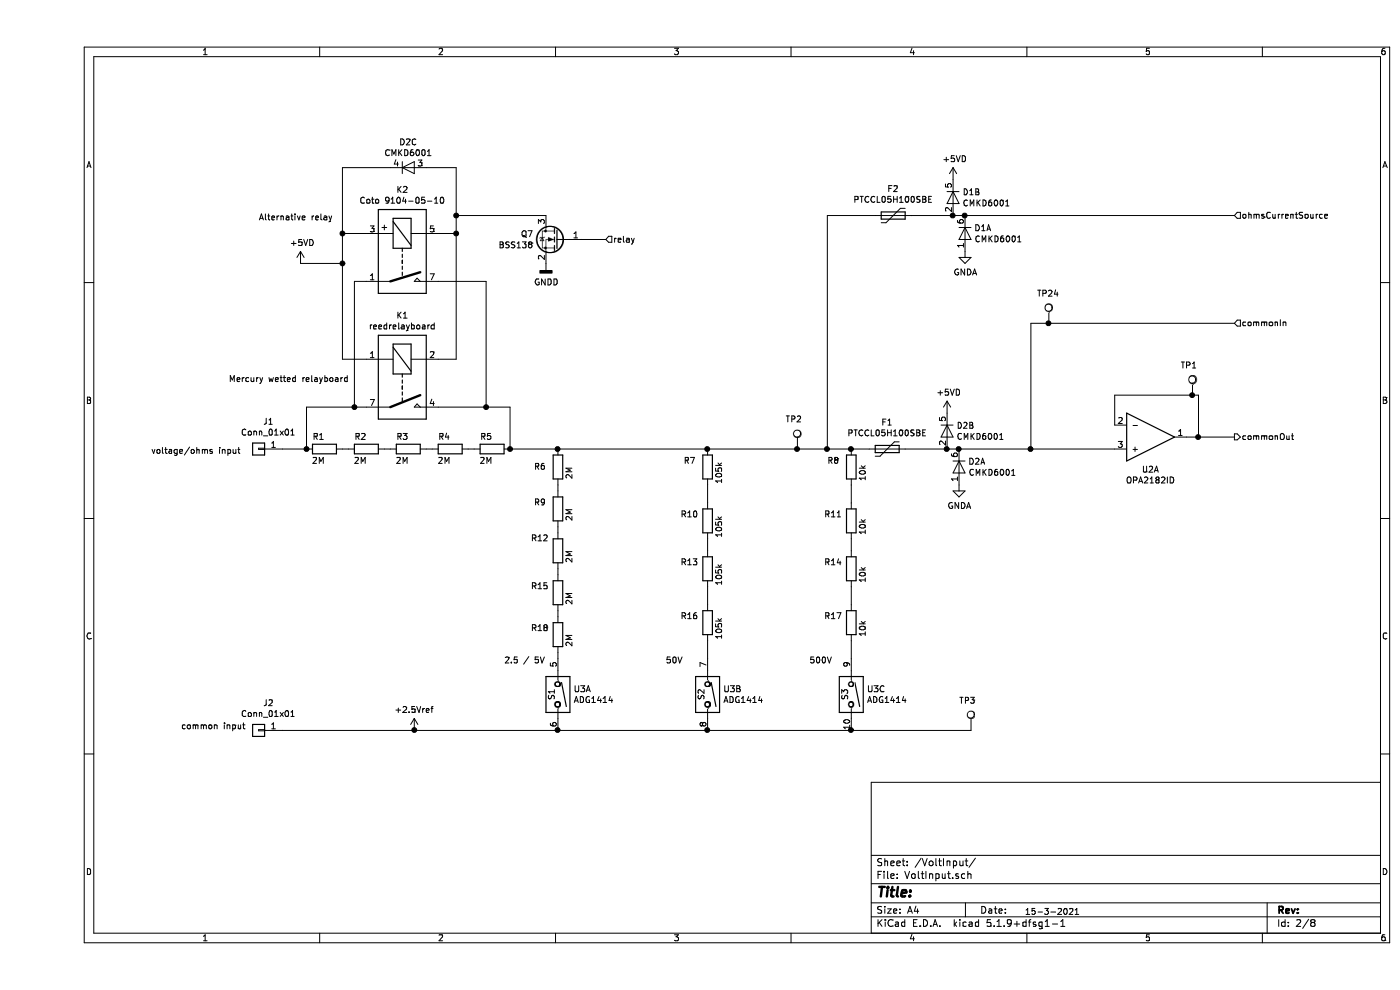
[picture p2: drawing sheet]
EESchema Schematic File Version 4
EELAYER 30 0
EELAYER END
$Descr A4 11693 8268
encoding utf-8
Sheet 2 8
Title ""
Date ""
Rev ""
Comp ""
Comment1 ""
Comment2 ""
Comment3 ""
Comment4 ""
$EndDescr
$Comp
L Device:R R1
U 1 1
P 2400 3750
F 0 "R1" V 2500 3800 50  0000 C CNN
F 1 "2M" V 2300 3800 50  0000 C CNN
F 2 "Resistor_SMD:R_1206_3216Metric_Pad1.42x1.75mm_HandSolder" V 2330 3750 50  0001 C CNN
F 3 "~" H 2400 3750 50  0001 C CNN
	1    2400 3750
	0    -1   -1   0   
$EndComp
$Comp
L Device:R R2
U 1 1
P 2750 3750
F 0 "R2" V 2850 3800 50  0000 C CNN
F 1 "2M" V 2650 3800 50  0000 C CNN
F 2 "Resistor_SMD:R_1206_3216Metric_Pad1.42x1.75mm_HandSolder" V 2680 3750 50  0001 C CNN
F 3 "~" H 2750 3750 50  0001 C CNN
	1    2750 3750
	0    -1   -1   0   
$EndComp
$Comp
L Device:R R3
U 1 1
P 3100 3750
F 0 "R3" V 3200 3800 50  0000 C CNN
F 1 "2M" V 3000 3800 50  0000 C CNN
F 2 "Resistor_SMD:R_1206_3216Metric_Pad1.42x1.75mm_HandSolder" V 3030 3750 50  0001 C CNN
F 3 "~" H 3100 3750 50  0001 C CNN
	1    3100 3750
	0    -1   -1   0   
$EndComp
$Comp
L Device:R R4
U 1 1
P 3450 3750
F 0 "R4" V 3550 3800 50  0000 C CNN
F 1 "2M" V 3350 3800 50  0000 C CNN
F 2 "Resistor_SMD:R_1206_3216Metric_Pad1.42x1.75mm_HandSolder" V 3380 3750 50  0001 C CNN
F 3 "~" H 3450 3750 50  0001 C CNN
	1    3450 3750
	0    -1   -1   0   
$EndComp
$Comp
L Device:R R5
U 1 1
P 3800 3750
F 0 "R5" V 3900 3800 50  0000 C CNN
F 1 "2M" V 3700 3800 50  0000 C CNN
F 2 "Resistor_SMD:R_1206_3216Metric_Pad1.42x1.75mm_HandSolder" V 3730 3750 50  0001 C CNN
F 3 "~" H 3800 3750 50  0001 C CNN
	1    3800 3750
	0    -1   -1   0   
$EndComp
$Comp
L klp:reedrelayboard K1
U 1 1
P 3050 3200
F 0 "K1" V 2483 3200 50  0000 C CNN
F 1 "reedrelayboard" V 2574 3200 50  0000 C CNN
F 2 "klp:reedRelayBoard" H 3500 3150 50  0001 L CNN
F 3 "https://nl.mouser.com/ProductDetail/Coto-Technology/7201-05-1100?qs=%2Fha2pyFaduirqjuyciibZtB%252BdzrcvpMQxX9%2FLoxb8aqmXjgmdhwD%252Bw%3D%3D" H 3050 3200 50  0001 C CNN
	1    3050 3200
	0    1    1    0   
$EndComp
Wire Wire Line
	2750 3400 2650 3400
Wire Wire Line
	2600 3750 2550 3750
Wire Wire Line
	2900 3750 2950 3750
Wire Wire Line
	3250 3750 3300 3750
Wire Wire Line
	3600 3750 3650 3750
Wire Wire Line
	3350 3400 3750 3400
Wire Wire Line
	3950 3400 3950 3750
Wire Wire Line
	2250 3750 2250 3400
Connection ~ 2250 3750
Connection ~ 3950 3750
$Comp
L Device:R R18
U 1 1
P 4350 5300
F 0 "R18" H 4500 5250 50  0000 C CNN
F 1 "2M" V 4250 5350 50  0000 C CNN
F 2 "Resistor_SMD:R_1206_3216Metric_Pad1.42x1.75mm_HandSolder" V 4280 5300 50  0001 C CNN
F 3 "~" H 4350 5300 50  0001 C CNN
	1    4350 5300
	-1   0    0    1   
$EndComp
$Comp
L Device:R R15
U 1 1
P 4350 4950
F 0 "R15" H 4500 4900 50  0000 C CNN
F 1 "2M" V 4250 5000 50  0000 C CNN
F 2 "Resistor_SMD:R_1206_3216Metric_Pad1.42x1.75mm_HandSolder" V 4280 4950 50  0001 C CNN
F 3 "~" H 4350 4950 50  0001 C CNN
	1    4350 4950
	-1   0    0    1   
$EndComp
$Comp
L Device:R R12
U 1 1
P 4350 4600
F 0 "R12" H 4500 4500 50  0000 C CNN
F 1 "2M" V 4250 4650 50  0000 C CNN
F 2 "Resistor_SMD:R_1206_3216Metric_Pad1.42x1.75mm_HandSolder" V 4280 4600 50  0001 C CNN
F 3 "~" H 4350 4600 50  0001 C CNN
	1    4350 4600
	-1   0    0    1   
$EndComp
$Comp
L Device:R R9
U 1 1
P 4350 4250
F 0 "R9" H 4500 4200 50  0000 C CNN
F 1 "2M" V 4250 4300 50  0000 C CNN
F 2 "Resistor_SMD:R_1206_3216Metric_Pad1.42x1.75mm_HandSolder" V 4280 4250 50  0001 C CNN
F 3 "~" H 4350 4250 50  0001 C CNN
	1    4350 4250
	-1   0    0    1   
$EndComp
$Comp
L Device:R R6
U 1 1
P 4350 3900
F 0 "R6" H 4500 3900 50  0000 C CNN
F 1 "2M" V 4250 3950 50  0000 C CNN
F 2 "Resistor_SMD:R_1206_3216Metric_Pad1.42x1.75mm_HandSolder" V 4280 3900 50  0001 C CNN
F 3 "~" H 4350 3900 50  0001 C CNN
	1    4350 3900
	-1   0    0    1   
$EndComp
Wire Wire Line
	4350 5100 4350 5150
Wire Wire Line
	4350 4800 4350 4750
Wire Wire Line
	4350 4450 4350 4400
Wire Wire Line
	4350 4100 4350 4050
$Comp
L Device:R R7
U 1 1
P 5600 3900
F 0 "R7" H 5750 3850 50  0000 C CNN
F 1 "105k" V 5500 3950 50  0000 C CNN
F 2 "Resistor_SMD:R_1206_3216Metric_Pad1.42x1.75mm_HandSolder" V 5530 3900 50  0001 C CNN
F 3 "~" H 5600 3900 50  0001 C CNN
	1    5600 3900
	-1   0    0    1   
$EndComp
$Comp
L Device:R R10
U 1 1
P 5600 4350
F 0 "R10" H 5750 4300 50  0000 C CNN
F 1 "105k" V 5500 4400 50  0000 C CNN
F 2 "Resistor_SMD:R_1206_3216Metric_Pad1.42x1.75mm_HandSolder" V 5530 4350 50  0001 C CNN
F 3 "~" H 5600 4350 50  0001 C CNN
	1    5600 4350
	-1   0    0    1   
$EndComp
$Comp
L Device:R R13
U 1 1
P 5600 4750
F 0 "R13" H 5750 4700 50  0000 C CNN
F 1 "105k" V 5500 4800 50  0000 C CNN
F 2 "Resistor_SMD:R_1206_3216Metric_Pad1.42x1.75mm_HandSolder" V 5530 4750 50  0001 C CNN
F 3 "~" H 5600 4750 50  0001 C CNN
	1    5600 4750
	-1   0    0    1   
$EndComp
$Comp
L Device:R R16
U 1 1
P 5600 5200
F 0 "R16" H 5750 5150 50  0000 C CNN
F 1 "105k" V 5500 5250 50  0000 C CNN
F 2 "Resistor_SMD:R_1206_3216Metric_Pad1.42x1.75mm_HandSolder" V 5530 5200 50  0001 C CNN
F 3 "~" H 5600 5200 50  0001 C CNN
	1    5600 5200
	-1   0    0    1   
$EndComp
Text Notes 5250 5550 0    50   ~ 0
50V
Text Notes 6450 5550 0    50   ~ 0
500V
Text Notes 3900 5550 0    50   ~ 0
2.5 / 5V
$Comp
L Connector:TestPoint TP3
U 1 1
P 7800 6100
F 0 "TP3" H 7700 6350 50  0000 L CNN
F 1 "TestPoint" H 7858 6127 50  0001 L CNN
F 2 "TestPoint:TestPoint_THTPad_2.0x2.0mm_Drill1.0mm" H 8000 6100 50  0001 C CNN
F 3 "~" H 8000 6100 50  0001 C CNN
	1    7800 6100
	1    0    0    -1  
$EndComp
Wire Wire Line
	9000 3550 9000 3300
$Comp
L Device:Polyfuse F1
U 1 1
P 7100 3750
F 0 "F1" V 6875 3750 50  0000 C CNN
F 1 "PTCCL05H100SBE" V 6966 3750 50  0000 C CNN
F 2 "klp:PTCCL05H100SBE" H 7150 3550 50  0001 L CNN
F 3 "~" H 7100 3750 50  0001 C CNN
	1    7100 3750
	0    1    1    0   
$EndComp
Wire Wire Line
	9650 3300 9700 3300
Connection ~ 9650 3300
$Comp
L Connector:TestPoint TP1
U 1 1
P 9650 3300
F 0 "TP1" H 9550 3550 50  0000 L CNN
F 1 "TestPoint" H 9708 3327 50  0001 L CNN
F 2 "TestPoint:TestPoint_THTPad_2.0x2.0mm_Drill1.0mm" H 9850 3300 50  0001 C CNN
F 3 "~" H 9850 3300 50  0001 C CNN
	1    9650 3300
	1    0    0    -1  
$EndComp
Wire Wire Line
	9000 3300 9650 3300
$Comp
L Connector:TestPoint TP2
U 1 1
P 6350 3750
F 0 "TP2" H 6250 4000 50  0000 L CNN
F 1 "TestPoint" H 6408 3777 50  0001 L CNN
F 2 "TestPoint:TestPoint_THTPad_2.0x2.0mm_Drill1.0mm" H 6550 3750 50  0001 C CNN
F 3 "~" H 6550 3750 50  0001 C CNN
	1    6350 3750
	1    0    0    -1  
$EndComp
Wire Wire Line
	10000 2700 8450 2700
Wire Wire Line
	8300 2700 8300 3750
Text HLabel 10000 2700 2    50   Input ~ 0
commonIn
$Comp
L klp:ADG1414 U3
U 2 1
P 5600 5800
F 0 "U3" V 5554 5930 50  0000 L CNN
F 1 "ADG1414" V 5645 5930 50  0000 L CNN
F 2 "Package_SO:TSSOP-24_4.4x7.8mm_P0.65mm" H 5800 6200 50  0001 C CNN
F 3 "" H 6050 6150 50  0001 C CNN
	2    5600 5800
	0    1    1    0   
$EndComp
Connection ~ 5600 6100
$Comp
L klp:ADG1414 U3
U 3 1
P 6800 5800
F 0 "U3" V 6754 5930 50  0000 L CNN
F 1 "ADG1414" V 6845 5930 50  0000 L CNN
F 2 "Package_SO:TSSOP-24_4.4x7.8mm_P0.65mm" H 7000 6200 50  0001 C CNN
F 3 "" H 7250 6150 50  0001 C CNN
	3    6800 5800
	0    1    1    0   
$EndComp
$Comp
L klp:ADG1414 U3
U 1 1
P 4350 5800
F 0 "U3" V 4304 5930 50  0000 L CNN
F 1 "ADG1414" V 4395 5930 50  0000 L CNN
F 2 "Package_SO:TSSOP-24_4.4x7.8mm_P0.65mm" H 4550 6200 50  0001 C CNN
F 3 "" H 4800 6150 50  0001 C CNN
	1    4350 5800
	0    1    1    0   
$EndComp
Wire Wire Line
	4350 5450 4350 5500
Wire Wire Line
	5600 5350 5600 5500
Connection ~ 4350 3750
$Comp
L power:+5VD #PWR?
U 1 1
P 7600 3450
AR Path="/5F35D3DB/5F3F122A" Ref="#PWR?"  Part="1" 
AR Path="/5F3FCB1A/5F3F122A" Ref="#PWR03"  Part="1" 
F 0 "#PWR03" H 7600 3300 50  0001 C CNN
F 1 "+5VD" H 7615 3623 50  0000 C CNN
F 2 "" H 7600 3450 50  0001 C CNN
F 3 "" H 7600 3450 50  0001 C CNN
	1    7600 3450
	1    0    0    -1  
$EndComp
Connection ~ 6350 3750
$Comp
L power:+5VD #PWR?
U 1 1
P 2200 2200
AR Path="/5F35D3DB/5F4F58AD" Ref="#PWR?"  Part="1" 
AR Path="/5F3FCB1A/5F4F58AD" Ref="#PWR01"  Part="1" 
AR Path="/5F40CAA2/5F4F58AD" Ref="#PWR?"  Part="1" 
AR Path="/5F6FB39F/5F4F58AD" Ref="#PWR?"  Part="1" 
F 0 "#PWR01" H 2200 2050 50  0001 C CNN
F 1 "+5VD" H 2215 2373 50  0000 C CNN
F 2 "" H 2200 2200 50  0001 C CNN
F 3 "" H 2200 2200 50  0001 C CNN
	1    2200 2200
	1    0    0    -1  
$EndComp
Wire Wire Line
	4350 6100 5600 6100
$Comp
L klp:+2.5Vref #PWR06
U 1 1
P 3150 6000
F 0 "#PWR06" H 3150 6000 50  0001 C CNN
F 1 "+2.5Vref" H 3150 6073 50  0000 C CNN
F 2 "" H 3150 6000 50  0001 C CNN
F 3 "" H 3150 6000 50  0001 C CNN
	1    3150 6000
	1    0    0    -1  
$EndComp
Connection ~ 4350 6100
$Comp
L Connector_Generic:Conn_01x01 J?
U 1 1
P 1850 3750
AR Path="/5F41E95D/5F583140" Ref="J?"  Part="1" 
AR Path="/5F3FCB1A/5F583140" Ref="J1"  Part="1" 
F 0 "J1" H 1768 3525 50  0000 C CNN
F 1 "Conn_01x01" H 1768 3616 50  0000 C CNN
F 2 "klp:bananajack-5p" H 1850 3750 50  0001 C CNN
F 3 "~" H 1850 3750 50  0001 C CNN
	1    1850 3750
	-1   0    0    1   
$EndComp
Text Notes 950  3800 0    50   ~ 0
voltage/ohms input
$Comp
L Connector_Generic:Conn_01x01 J?
U 1 1
P 1850 6100
AR Path="/5F41E95D/5F58F6B8" Ref="J?"  Part="1" 
AR Path="/5F3FCB1A/5F58F6B8" Ref="J2"  Part="1" 
F 0 "J2" H 1768 5875 50  0000 C CNN
F 1 "Conn_01x01" H 1768 5966 50  0000 C CNN
F 2 "klp:bananajack-5p" H 1850 6100 50  0001 C CNN
F 3 "~" H 1850 6100 50  0001 C CNN
	1    1850 6100
	-1   0    0    1   
$EndComp
Text Notes 1200 6100 0    50   ~ 0
common input
$Comp
L Device:R R8
U 1 1
P 6800 3900
F 0 "R8" H 6950 3850 50  0000 C CNN
F 1 "10k" V 6700 3950 50  0000 C CNN
F 2 "Resistor_SMD:R_1206_3216Metric_Pad1.42x1.75mm_HandSolder" V 6730 3900 50  0001 C CNN
F 3 "~" H 6800 3900 50  0001 C CNN
	1    6800 3900
	-1   0    0    1   
$EndComp
$Comp
L Device:R R11
U 1 1
P 6800 4350
F 0 "R11" H 6950 4300 50  0000 C CNN
F 1 "10k" V 6700 4400 50  0000 C CNN
F 2 "Resistor_SMD:R_1206_3216Metric_Pad1.42x1.75mm_HandSolder" V 6730 4350 50  0001 C CNN
F 3 "~" H 6800 4350 50  0001 C CNN
	1    6800 4350
	-1   0    0    1   
$EndComp
Connection ~ 5600 3750
Wire Wire Line
	5600 4050 5600 4200
Wire Wire Line
	5600 4500 5600 4600
Wire Wire Line
	5600 4900 5600 5050
$Comp
L Device:R R14
U 1 1
P 6800 4750
F 0 "R14" H 6950 4700 50  0000 C CNN
F 1 "10k" V 6700 4800 50  0000 C CNN
F 2 "Resistor_SMD:R_1206_3216Metric_Pad1.42x1.75mm_HandSolder" V 6730 4750 50  0001 C CNN
F 3 "~" H 6800 4750 50  0001 C CNN
	1    6800 4750
	-1   0    0    1   
$EndComp
$Comp
L Device:R R17
U 1 1
P 6800 5200
F 0 "R17" H 6950 5150 50  0000 C CNN
F 1 "10k" V 6700 5250 50  0000 C CNN
F 2 "Resistor_SMD:R_1206_3216Metric_Pad1.42x1.75mm_HandSolder" V 6730 5200 50  0001 C CNN
F 3 "~" H 6800 5200 50  0001 C CNN
	1    6800 5200
	-1   0    0    1   
$EndComp
Connection ~ 6800 3750
Wire Wire Line
	6800 4050 6800 4200
Wire Wire Line
	6800 4500 6800 4600
Wire Wire Line
	6800 4900 6800 5050
Wire Wire Line
	6800 5350 6800 5500
Wire Wire Line
	5600 6100 6800 6100
Connection ~ 6800 6100
Wire Wire Line
	6800 6100 7800 6100
Wire Wire Line
	2050 6100 3150 6100
Connection ~ 3150 6100
Wire Wire Line
	3150 6100 4350 6100
Text Notes 1600 3200 0    50   ~ 0
Mercury wetted relayboard
$Comp
L klp:Coto_9104-05-10_SIL_reedrelay K2
U 1 1
P 3050 2150
F 0 "K2" V 2483 2150 50  0000 C CNN
F 1 "Coto 9104-05-10" V 2574 2150 50  0000 C CNN
F 2 "klp:Relay_SPST_Coto_9104_SIL" H 3400 2100 50  0001 L CNN
F 3 "" H 3050 2150 50  0001 C CNN
	1    3050 2150
	0    1    1    0   
$EndComp
Wire Wire Line
	2550 3000 2750 3000
Wire Wire Line
	3350 2350 3750 2350
Wire Wire Line
	3750 2350 3750 3400
Connection ~ 3750 3400
Wire Wire Line
	3750 3400 3950 3400
Wire Wire Line
	2750 2350 2650 2350
Wire Wire Line
	2650 2350 2650 3400
Connection ~ 2650 3400
Wire Wire Line
	2650 3400 2250 3400
Wire Wire Line
	2750 1950 2550 1950
Wire Wire Line
	3350 1950 3500 1950
Text Notes 1850 1850 0    50   ~ 0
Alternative relay
Wire Wire Line
	2550 1400 2550 1950
Connection ~ 2550 1950
Wire Wire Line
	2550 1950 2550 2200
Wire Wire Line
	2200 2200 2550 2200
Connection ~ 2550 2200
Wire Wire Line
	2550 2200 2550 3000
Wire Wire Line
	3500 1950 3500 3000
Wire Wire Line
	3350 3000 3500 3000
Connection ~ 3500 1950
Connection ~ 3500 1800
Wire Wire Line
	3500 1800 3500 1950
$Comp
L Transistor_FET:BSS138 Q7
U 1 1
P 4350 2000
F 0 "Q7" H 4554 2046 50  0000 L CNN
F 1 "BSS138" H 4554 1955 50  0000 L CNN
F 2 "Package_TO_SOT_SMD:SOT-23" H 4550 1925 50  0001 L CIN
F 3 "https://www.fairchildsemi.com/datasheets/BS/BSS138.pdf" H 4350 2000 50  0001 L CNN
	1    4350 2000
	-1   0    0    -1  
$EndComp
$Comp
L power:GNDD #PWR?
U 1 1
P 4250 2200
AR Path="/5F487FF8/60338737" Ref="#PWR?"  Part="1" 
AR Path="/5F3FCB1A/60338737" Ref="#PWR02"  Part="1" 
F 0 "#PWR02" H 4250 1950 50  0001 C CNN
F 1 "GNDD" H 4254 2045 50  0000 C CNN
F 2 "" H 4250 2200 50  0001 C CNN
F 3 "" H 4250 2200 50  0001 C CNN
	1    4250 2200
	1    0    0    -1  
$EndComp
Wire Wire Line
	3500 1800 4250 1800
Wire Wire Line
	4550 2000 4750 2000
Text HLabel 4750 2000 2    50   Input ~ 0
relay
$Comp
L Diode:Central_Semi_CMKD6001 D2
U 3 1
P 3100 1400
F 0 "D2" H 3100 1615 50  0000 C CNN
F 1 "CMKD6001" H 3100 1524 50  0000 C CNN
F 2 "Package_TO_SOT_SMD:SOT-363_SC-70-6" H 3100 1225 50  0001 C CNN
F 3 "http://www.centralsemi.com/PDFs/products/CMKD6001.PDF" H 3100 1500 50  0001 C CNN
	3    3100 1400
	1    0    0    -1  
$EndComp
Wire Wire Line
	2550 1400 2950 1400
Wire Wire Line
	3250 1400 3500 1400
Wire Wire Line
	3500 1400 3500 1800
Wire Wire Line
	2050 3750 2250 3750
Wire Wire Line
	3950 3750 4350 3750
Wire Wire Line
	4350 3750 5600 3750
Wire Wire Line
	5600 3750 6350 3750
Wire Wire Line
	6800 3750 6950 3750
Text HLabel 10000 3650 2    50   Output ~ 0
commonOut
Wire Wire Line
	9700 3650 10000 3650
$Comp
L klp:OPA2182ID U?
U 1 1
P 9250 3850
AR Path="/5F35D3DB/5F4B0EA4" Ref="U?"  Part="3" 
AR Path="/5F3FCB1A/5F4B0EA4" Ref="U2"  Part="1" 
F 0 "U2" H 9300 3925 50  0000 C CNN
F 1 "OPA2182ID" H 9300 4016 50  0000 C CNN
F 2 "Package_SO:SO-8_3.9x4.9mm_P1.27mm" H 9450 3350 50  0001 C CNN
F 3 "" H 9450 3350 50  0001 C CNN
	1    9250 3850
	1    0    0    1   
$EndComp
Wire Wire Line
	9700 3300 9700 3650
Wire Wire Line
	9700 3650 9600 3650
Connection ~ 9700 3650
Wire Wire Line
	8300 3750 9000 3750
$Comp
L Connector:TestPoint TP24
U 1 1
P 8450 2700
F 0 "TP24" H 8350 2950 50  0000 L CNN
F 1 "TestPoint" H 8508 2727 50  0001 L CNN
F 2 "TestPoint:TestPoint_THTPad_2.0x2.0mm_Drill1.0mm" H 8650 2700 50  0001 C CNN
F 3 "~" H 8650 2700 50  0001 C CNN
	1    8450 2700
	1    0    0    -1  
$EndComp
Connection ~ 8450 2700
Wire Wire Line
	8450 2700 8300 2700
Wire Wire Line
	6350 3750 6600 3750
Text Notes 8250 7650 0    50   ~ 0
15-3-2021
Connection ~ 8300 3750
Connection ~ 7700 3750
Wire Wire Line
	7700 3750 8300 3750
Wire Wire Line
	7600 3750 7700 3750
Connection ~ 7600 3750
Wire Wire Line
	7250 3750 7600 3750
$Comp
L Diode:Central_Semi_CMKD6001 D2
U 1 1
P 7700 3900
F 0 "D2" V 7654 3978 50  0000 L CNN
F 1 "CMKD6001" V 7745 3978 50  0000 L CNN
F 2 "Package_TO_SOT_SMD:SOT-363_SC-70-6" H 7700 3725 50  0001 C CNN
F 3 "http://www.centralsemi.com/PDFs/products/CMKD6001.PDF" H 7700 4000 50  0001 C CNN
	1    7700 3900
	0    1    1    0   
$EndComp
$Comp
L Diode:Central_Semi_CMKD6001 D2
U 2 1
P 7600 3600
F 0 "D2" V 7554 3678 50  0000 L CNN
F 1 "CMKD6001" V 7645 3678 50  0000 L CNN
F 2 "Package_TO_SOT_SMD:SOT-363_SC-70-6" H 7600 3425 50  0001 C CNN
F 3 "http://www.centralsemi.com/PDFs/products/CMKD6001.PDF" H 7600 3700 50  0001 C CNN
	2    7600 3600
	0    1    1    0   
$EndComp
$Comp
L power:GNDA #PWR04
U 1 1
P 7700 4050
F 0 "#PWR04" H 7700 3800 50  0001 C CNN
F 1 "GNDA" H 7705 3877 50  0000 C CNN
F 2 "" H 7700 4050 50  0001 C CNN
F 3 "" H 7700 4050 50  0001 C CNN
	1    7700 4050
	1    0    0    -1  
$EndComp
$Comp
L Device:Polyfuse F2
U 1 1
P 7150 1800
F 0 "F2" V 6925 1800 50  0000 C CNN
F 1 "PTCCL05H100SBE" V 7016 1800 50  0000 C CNN
F 2 "klp:PTCCL05H100SBE" H 7200 1600 50  0001 L CNN
F 3 "~" H 7150 1800 50  0001 C CNN
	1    7150 1800
	0    1    1    0   
$EndComp
$Comp
L power:+5VD #PWR?
U 1 1
P 7650 1500
AR Path="/5F35D3DB/60A2FBCE" Ref="#PWR?"  Part="1" 
AR Path="/5F3FCB1A/60A2FBCE" Ref="#PWR0102"  Part="1" 
F 0 "#PWR0102" H 7650 1350 50  0001 C CNN
F 1 "+5VD" H 7665 1673 50  0000 C CNN
F 2 "" H 7650 1500 50  0001 C CNN
F 3 "" H 7650 1500 50  0001 C CNN
	1    7650 1500
	1    0    0    -1  
$EndComp
Connection ~ 7750 1800
Wire Wire Line
	7750 1800 10000 1800
Wire Wire Line
	7650 1800 7750 1800
Connection ~ 7650 1800
Wire Wire Line
	7300 1800 7650 1800
$Comp
L Diode:Central_Semi_CMKD6001 D1
U 1 1
P 7750 1950
F 0 "D1" V 7704 2028 50  0000 L CNN
F 1 "CMKD6001" V 7795 2028 50  0000 L CNN
F 2 "Package_TO_SOT_SMD:SOT-363_SC-70-6" H 7750 1775 50  0001 C CNN
F 3 "http://www.centralsemi.com/PDFs/products/CMKD6001.PDF" H 7750 2050 50  0001 C CNN
	1    7750 1950
	0    1    1    0   
$EndComp
$Comp
L Diode:Central_Semi_CMKD6001 D1
U 2 1
P 7650 1650
F 0 "D1" V 7604 1728 50  0000 L CNN
F 1 "CMKD6001" V 7695 1728 50  0000 L CNN
F 2 "Package_TO_SOT_SMD:SOT-363_SC-70-6" H 7650 1475 50  0001 C CNN
F 3 "http://www.centralsemi.com/PDFs/products/CMKD6001.PDF" H 7650 1750 50  0001 C CNN
	2    7650 1650
	0    1    1    0   
$EndComp
$Comp
L power:GNDA #PWR0104
U 1 1
P 7750 2100
F 0 "#PWR0104" H 7750 1850 50  0001 C CNN
F 1 "GNDA" H 7755 1927 50  0000 C CNN
F 2 "" H 7750 2100 50  0001 C CNN
F 3 "" H 7750 2100 50  0001 C CNN
	1    7750 2100
	1    0    0    -1  
$EndComp
Wire Wire Line
	7000 1800 6600 1800
Wire Wire Line
	6600 1800 6600 3750
Connection ~ 6600 3750
Wire Wire Line
	6600 3750 6800 3750
Text HLabel 10000 1800 2    50   Input ~ 0
ohmsCurrentSource
$EndSCHEMATC
